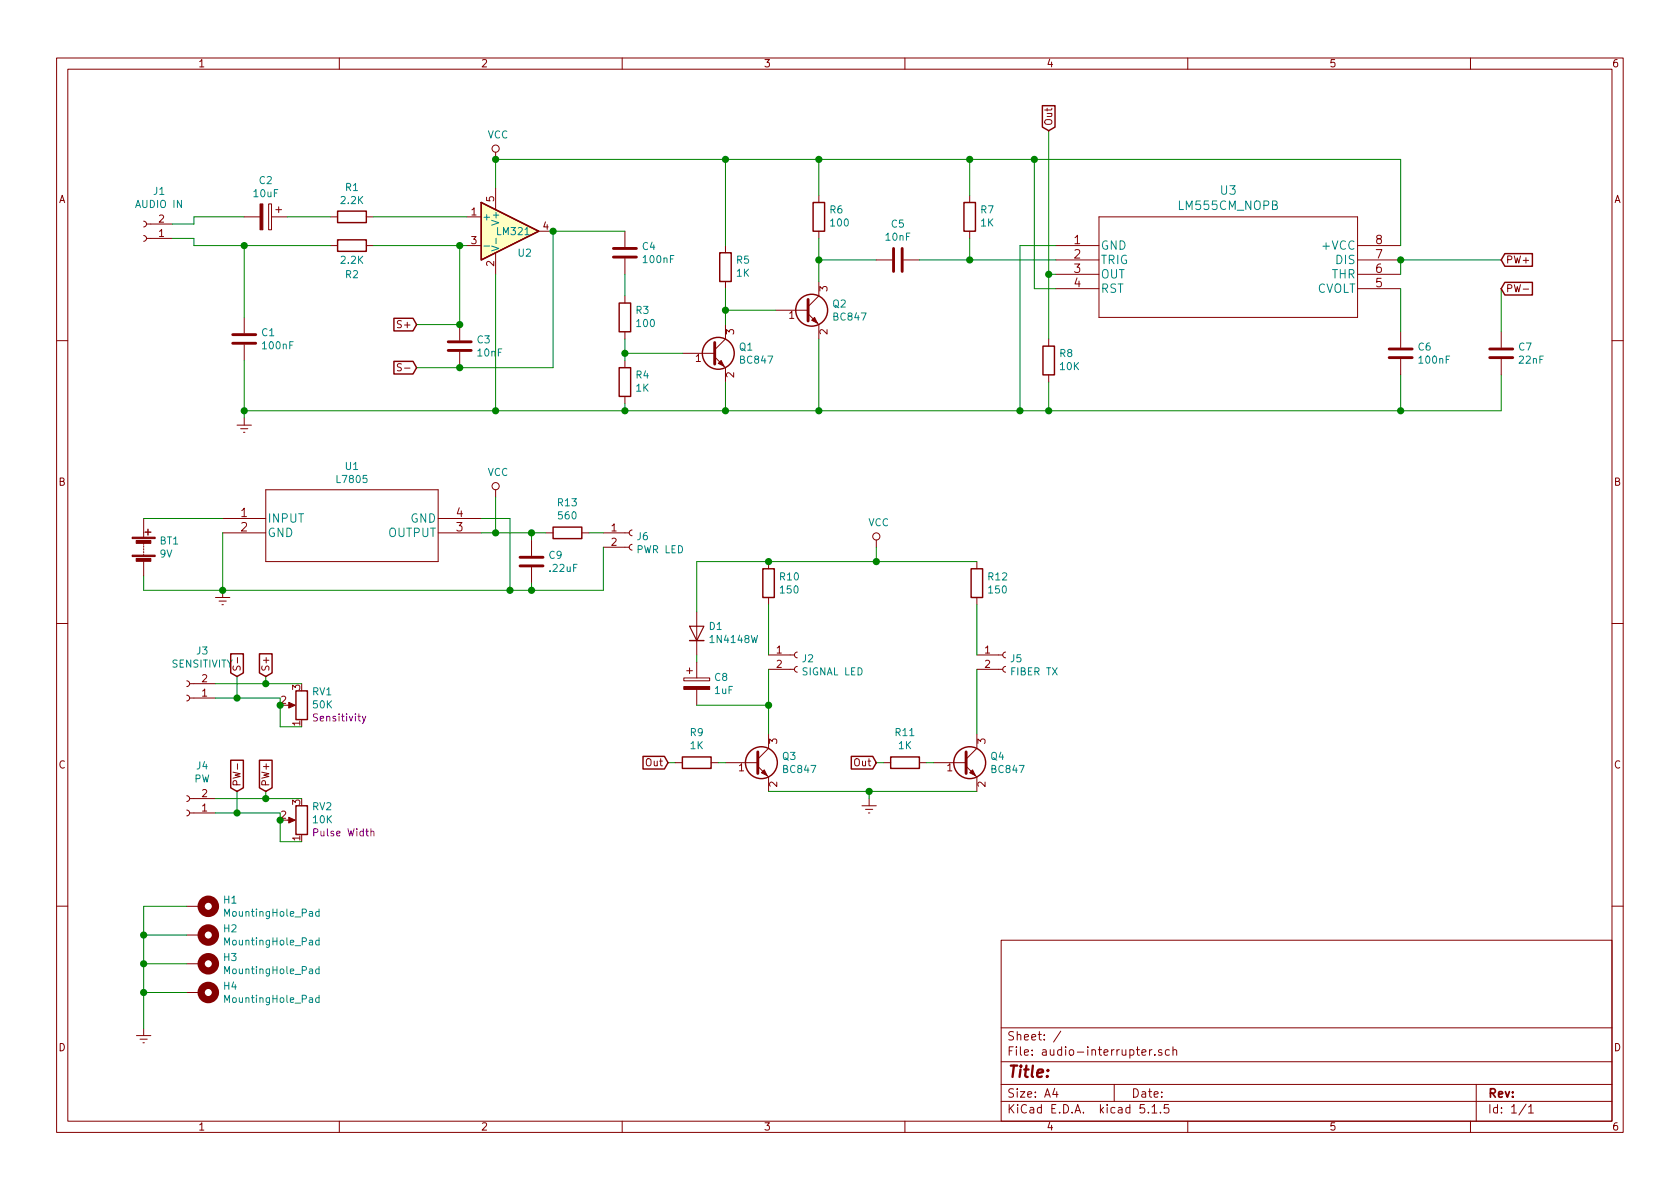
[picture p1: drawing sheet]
EESchema Schematic File Version 4
EELAYER 30 0
EELAYER END
$Descr A4 11693 8268
encoding utf-8
Sheet 1 1
Title ""
Date ""
Rev ""
Comp ""
Comment1 ""
Comment2 ""
Comment3 ""
Comment4 ""
$EndDescr
$Comp
L Device:C C1
U 1 1
P 1700 2350
F 0 "C1" H 1815 2396 50  0000 L CNN
F 1 "100nF" H 1815 2305 50  0000 L CNN
F 2 "Capacitor_SMD:C_0805_2012Metric_Pad1.15x1.40mm_HandSolder" H 1738 2200 50  0001 C CNN
F 3 "~" H 1700 2350 50  0001 C CNN
	1    1700 2350
	1    0    0    -1  
$EndComp
$Comp
L power:Earth #PWR0101
U 1 1
P 1700 2900
F 0 "#PWR0101" H 1700 2650 50  0001 C CNN
F 1 "Earth" H 1700 2750 50  0001 C CNN
F 2 "" H 1700 2900 50  0001 C CNN
F 3 "~" H 1700 2900 50  0001 C CNN
	1    1700 2900
	1    0    0    -1  
$EndComp
$Comp
L Device:R R2
U 1 1
P 2450 1700
F 0 "R2" V 2650 1700 50  0000 C CNN
F 1 "2.2K" V 2550 1700 50  0000 C CNN
F 2 "Resistor_SMD:R_0805_2012Metric_Pad1.15x1.40mm_HandSolder" V 2380 1700 50  0001 C CNN
F 3 "~" H 2450 1700 50  0001 C CNN
	1    2450 1700
	0    1    1    0   
$EndComp
$Comp
L Device:R R1
U 1 1
P 2450 1500
F 0 "R1" V 2243 1500 50  0000 C CNN
F 1 "2.2K" V 2334 1500 50  0000 C CNN
F 2 "Resistor_SMD:R_0805_2012Metric_Pad1.15x1.40mm_HandSolder" V 2380 1500 50  0001 C CNN
F 3 "~" H 2450 1500 50  0001 C CNN
	1    2450 1500
	0    1    1    0   
$EndComp
$Comp
L power:Earth #PWR0102
U 1 1
P 1550 4100
F 0 "#PWR0102" H 1550 3850 50  0001 C CNN
F 1 "Earth" H 1550 3950 50  0001 C CNN
F 2 "" H 1550 4100 50  0001 C CNN
F 3 "~" H 1550 4100 50  0001 C CNN
	1    1550 4100
	1    0    0    -1  
$EndComp
$Comp
L Device:Battery BT1
U 1 1
P 1000 3800
F 0 "BT1" H 1108 3846 50  0000 L CNN
F 1 "9V" H 1108 3755 50  0000 L CNN
F 2 "Connector_Wire:SolderWirePad_1x02_P3.81mm_Drill1mm" V 1000 3860 50  0001 C CNN
F 3 "~" V 1000 3860 50  0001 C CNN
	1    1000 3800
	1    0    0    -1  
$EndComp
$Comp
L power:VCC #PWR0103
U 1 1
P 3450 3450
F 0 "#PWR0103" H 3450 3300 50  0001 C CNN
F 1 "VCC" H 3467 3623 50  0000 C CNN
F 2 "" H 3450 3450 50  0001 C CNN
F 3 "" H 3450 3450 50  0001 C CNN
	1    3450 3450
	1    0    0    -1  
$EndComp
Wire Wire Line
	1000 3600 1550 3600
$Comp
L Amplifier_Operational:LM321 U2
U 1 1
P 3550 1600
F 0 "U2" H 3600 1450 50  0000 L CNN
F 1 "LM321" H 3450 1600 50  0000 L CNN
F 2 "Package_TO_SOT_SMD:SOT-23-5" H 3550 1600 50  0001 C CNN
F 3 "http://www.ti.com/lit/ds/symlink/lm321.pdf" H 3550 1600 50  0001 C CNN
	1    3550 1600
	1    0    0    -1  
$EndComp
$Comp
L Transistor_BJT:BC847 Q1
U 1 1
P 4950 2450
F 0 "Q1" H 5141 2496 50  0000 L CNN
F 1 "BC847" H 5141 2405 50  0000 L CNN
F 2 "Package_TO_SOT_SMD:SOT-23" H 5150 2375 50  0001 L CIN
F 3 "http://www.infineon.com/dgdl/Infineon-BC847SERIES_BC848SERIES_BC849SERIES_BC850SERIES-DS-v01_01-en.pdf?fileId=db3a304314dca389011541d4630a1657" H 4950 2450 50  0001 L CNN
	1    4950 2450
	1    0    0    -1  
$EndComp
$Comp
L Transistor_BJT:BC847 Q2
U 1 1
P 5600 2150
F 0 "Q2" H 5791 2196 50  0000 L CNN
F 1 "BC847" H 5791 2105 50  0000 L CNN
F 2 "Package_TO_SOT_SMD:SOT-23" H 5800 2075 50  0001 L CIN
F 3 "http://www.infineon.com/dgdl/Infineon-BC847SERIES_BC848SERIES_BC849SERIES_BC850SERIES-DS-v01_01-en.pdf?fileId=db3a304314dca389011541d4630a1657" H 5600 2150 50  0001 L CNN
	1    5600 2150
	1    0    0    -1  
$EndComp
$Comp
L Device:CP C2
U 1 1
P 1850 1500
F 0 "C2" V 1595 1500 50  0000 C CNN
F 1 "10uF" V 1686 1500 50  0000 C CNN
F 2 "Capacitor_SMD:C_1206_3216Metric_Pad1.42x1.75mm_HandSolder" H 1888 1350 50  0001 C CNN
F 3 "~" H 1850 1500 50  0001 C CNN
	1    1850 1500
	0    1    1    0   
$EndComp
Wire Wire Line
	2600 1500 3250 1500
Wire Wire Line
	2000 1500 2300 1500
Wire Wire Line
	1350 1500 1700 1500
Wire Wire Line
	1700 2500 1700 2850
Text GLabel 1850 4700 1    50   Input ~ 0
S+
Text GLabel 1650 4700 1    50   Input ~ 0
S-
Text GLabel 2900 2250 0    50   Input ~ 0
S+
Text GLabel 2900 2550 0    50   Input ~ 0
S-
Wire Wire Line
	2900 2250 3200 2250
Wire Wire Line
	2900 2550 3200 2550
Wire Wire Line
	3200 2250 3200 1700
Connection ~ 3200 1700
Wire Wire Line
	3200 1700 3250 1700
Wire Wire Line
	3450 1900 3450 2850
Wire Wire Line
	3450 2850 1700 2850
Connection ~ 1700 2850
Wire Wire Line
	1700 2850 1700 2900
$Comp
L Device:C C3
U 1 1
P 3200 2400
F 0 "C3" H 3315 2446 50  0000 L CNN
F 1 "10nF" H 3315 2355 50  0000 L CNN
F 2 "Capacitor_SMD:C_1206_3216Metric_Pad1.42x1.75mm_HandSolder" H 3238 2250 50  0001 C CNN
F 3 "~" H 3200 2400 50  0001 C CNN
	1    3200 2400
	1    0    0    -1  
$EndComp
Connection ~ 3200 2250
$Comp
L power:VCC #PWR0104
U 1 1
P 3450 1100
F 0 "#PWR0104" H 3450 950 50  0001 C CNN
F 1 "VCC" H 3467 1273 50  0000 C CNN
F 2 "" H 3450 1100 50  0001 C CNN
F 3 "" H 3450 1100 50  0001 C CNN
	1    3450 1100
	1    0    0    -1  
$EndComp
Wire Wire Line
	3450 1300 3450 1100
Wire Wire Line
	2600 1700 3200 1700
Wire Wire Line
	1350 1700 1700 1700
Wire Wire Line
	1700 2200 1700 1700
Connection ~ 1700 1700
Wire Wire Line
	1700 1700 2300 1700
$Comp
L Device:R_POT RV1
U 1 1
P 2100 4900
F 0 "RV1" H 2030 4809 50  0000 R CNN
F 1 "50K" H 2030 4900 50  0000 R CNN
F 2 "" H 2100 4900 50  0001 C CNN
F 3 "~" H 2100 4900 50  0001 C CNN
F 4 "Sensitivity" H 2030 4991 50  0000 R CNN "Description"
	1    2100 4900
	-1   0    0    1   
$EndComp
Wire Wire Line
	2100 5050 1950 5050
Wire Wire Line
	1950 5050 1950 4900
$Comp
L Connector:Conn_01x02_Female J3
U 1 1
P 1300 4850
F 0 "J3" H 1192 4525 50  0000 C CNN
F 1 "SENSITIVITY" H 1192 4616 50  0000 C CNN
F 2 "Connector_Wire:SolderWirePad_1x02_P3.81mm_Drill1mm" H 1300 4850 50  0001 C CNN
F 3 "~" H 1300 4850 50  0001 C CNN
	1    1300 4850
	-1   0    0    1   
$EndComp
Wire Wire Line
	1500 4750 1850 4750
Wire Wire Line
	1500 4850 1650 4850
Wire Wire Line
	1950 4850 1950 4900
Connection ~ 1950 4900
Wire Wire Line
	1650 4700 1650 4850
Connection ~ 1650 4850
Wire Wire Line
	1650 4850 1950 4850
Wire Wire Line
	1850 4700 1850 4750
Connection ~ 1850 4750
Wire Wire Line
	1850 4750 2100 4750
$Comp
L audio-interrupter-rescue:LM7805MPX_NOPB-lm7805smd U1
U 1 1
P 1550 3600
F 0 "U1" H 2450 3965 50  0000 C CNN
F 1 "L7805" H 2450 3874 50  0000 C CNN
F 2 "lm7805smd:LM7805MPX&slash_NOPB" H 1575 3450 50  0001 L CIN
F 3 "http://www.st.com/content/ccc/resource/technical/document/datasheet/41/4f/b3/b0/12/d4/47/88/CD00000444.pdf/files/CD00000444.pdf/jcr:content/translations/en.CD00000444.pdf" H 1550 3550 50  0001 C CNN
	1    1550 3600
	1    0    0    -1  
$EndComp
Wire Wire Line
	1550 3700 1550 4100
Wire Wire Line
	1550 4100 1000 4100
Wire Wire Line
	1000 4100 1000 4000
Connection ~ 1550 4100
Wire Wire Line
	1550 4100 3550 4100
Wire Wire Line
	3550 4100 3550 3600
Wire Wire Line
	3550 3600 3350 3600
Wire Wire Line
	3350 3700 3450 3700
Wire Wire Line
	3450 3700 3450 3450
$Comp
L audio-interrupter-rescue:LM555CM_NOPB-lm555cm U3
U 1 1
P 7350 1700
F 0 "U3" H 8550 2087 60  0000 C CNN
F 1 "LM555CM_NOPB" H 8550 1981 60  0000 C CNN
F 2 "lm555cm:LM555CM&slash_NOPB" H 8550 1940 60  0001 C CNN
F 3 "" H 7350 1700 60  0000 C CNN
	1    7350 1700
	1    0    0    -1  
$EndComp
Wire Wire Line
	3200 2550 3850 2550
Wire Wire Line
	3850 2550 3850 1600
Connection ~ 3200 2550
$Comp
L Device:R R3
U 1 1
P 4350 2200
F 0 "R3" H 4280 2154 50  0000 R CNN
F 1 "100" H 4280 2245 50  0000 R CNN
F 2 "Capacitor_SMD:C_0805_2012Metric_Pad1.15x1.40mm_HandSolder" V 4280 2200 50  0001 C CNN
F 3 "~" H 4350 2200 50  0001 C CNN
	1    4350 2200
	-1   0    0    1   
$EndComp
$Comp
L Device:R R4
U 1 1
P 4350 2650
F 0 "R4" H 4280 2604 50  0000 R CNN
F 1 "1K" H 4280 2695 50  0000 R CNN
F 2 "Resistor_SMD:R_0805_2012Metric_Pad1.15x1.40mm_HandSolder" V 4280 2650 50  0001 C CNN
F 3 "~" H 4350 2650 50  0001 C CNN
	1    4350 2650
	-1   0    0    1   
$EndComp
$Comp
L Device:C C4
U 1 1
P 4350 1750
F 0 "C4" H 4465 1796 50  0000 L CNN
F 1 "100nF" H 4465 1705 50  0000 L CNN
F 2 "Capacitor_SMD:C_0805_2012Metric_Pad1.15x1.40mm_HandSolder" H 4388 1600 50  0001 C CNN
F 3 "~" H 4350 1750 50  0001 C CNN
	1    4350 1750
	1    0    0    -1  
$EndComp
Wire Wire Line
	3850 1600 4350 1600
Connection ~ 3850 1600
Wire Wire Line
	4350 1900 4350 2050
Wire Wire Line
	4350 2350 4350 2450
Wire Wire Line
	3450 2850 4350 2850
Wire Wire Line
	4350 2850 4350 2800
Connection ~ 3450 2850
Wire Wire Line
	4750 2450 4350 2450
Connection ~ 4350 2450
Wire Wire Line
	4350 2450 4350 2500
Wire Wire Line
	4350 2850 5050 2850
Wire Wire Line
	5050 2850 5050 2650
Connection ~ 4350 2850
$Comp
L Device:R R5
U 1 1
P 5050 1850
F 0 "R5" H 4980 1804 50  0000 R CNN
F 1 "1K" H 4980 1895 50  0000 R CNN
F 2 "Resistor_SMD:R_0805_2012Metric_Pad1.15x1.40mm_HandSolder" V 4980 1850 50  0001 C CNN
F 3 "~" H 5050 1850 50  0001 C CNN
	1    5050 1850
	-1   0    0    1   
$EndComp
$Comp
L Device:R R6
U 1 1
P 5700 1500
F 0 "R6" H 5630 1454 50  0000 R CNN
F 1 "100" H 5630 1545 50  0000 R CNN
F 2 "Resistor_SMD:R_0805_2012Metric_Pad1.15x1.40mm_HandSolder" V 5630 1500 50  0001 C CNN
F 3 "~" H 5700 1500 50  0001 C CNN
	1    5700 1500
	-1   0    0    1   
$EndComp
$Comp
L Device:C C5
U 1 1
P 6250 1800
F 0 "C5" V 5998 1800 50  0000 C CNN
F 1 "10nF" V 6089 1800 50  0000 C CNN
F 2 "Capacitor_SMD:C_1206_3216Metric_Pad1.42x1.75mm_HandSolder" H 6288 1650 50  0001 C CNN
F 3 "~" H 6250 1800 50  0001 C CNN
	1    6250 1800
	0    1    1    0   
$EndComp
$Comp
L Device:R R7
U 1 1
P 6750 1500
F 0 "R7" H 6680 1454 50  0000 R CNN
F 1 "1K" H 6680 1545 50  0000 R CNN
F 2 "Resistor_SMD:R_0805_2012Metric_Pad1.15x1.40mm_HandSolder" V 6680 1500 50  0001 C CNN
F 3 "~" H 6750 1500 50  0001 C CNN
	1    6750 1500
	-1   0    0    1   
$EndComp
Wire Wire Line
	5050 2850 5700 2850
Wire Wire Line
	5700 2850 5700 2350
Connection ~ 5050 2850
Wire Wire Line
	5700 1950 5700 1800
Wire Wire Line
	5050 2250 5050 2150
Wire Wire Line
	5400 2150 5050 2150
Connection ~ 5050 2150
Wire Wire Line
	5050 2150 5050 2000
Wire Wire Line
	6100 1800 5700 1800
Connection ~ 5700 1800
Wire Wire Line
	5700 1800 5700 1650
Wire Wire Line
	3450 1100 5050 1100
Wire Wire Line
	6750 1100 6750 1350
Connection ~ 3450 1100
Wire Wire Line
	5700 1350 5700 1100
Connection ~ 5700 1100
Wire Wire Line
	5700 1100 6750 1100
Wire Wire Line
	5050 1700 5050 1100
Connection ~ 5050 1100
Wire Wire Line
	5050 1100 5700 1100
Wire Wire Line
	6400 1800 6750 1800
Wire Wire Line
	6750 1800 6750 1650
Wire Wire Line
	7350 1800 6750 1800
Connection ~ 6750 1800
Wire Wire Line
	6750 1100 7200 1100
Wire Wire Line
	9750 1100 9750 1700
Connection ~ 6750 1100
Wire Wire Line
	7350 2000 7200 2000
Wire Wire Line
	7200 2000 7200 1100
Connection ~ 7200 1100
Wire Wire Line
	7200 1100 9750 1100
Wire Wire Line
	7350 1700 7100 1700
Wire Wire Line
	7100 1700 7100 2850
Wire Wire Line
	7100 2850 5700 2850
Connection ~ 5700 2850
Wire Wire Line
	9750 1800 9750 1900
$Comp
L Device:C C6
U 1 1
P 9750 2450
F 0 "C6" H 9865 2496 50  0000 L CNN
F 1 "100nF" H 9865 2405 50  0000 L CNN
F 2 "Capacitor_SMD:C_0805_2012Metric_Pad1.15x1.40mm_HandSolder" H 9788 2300 50  0001 C CNN
F 3 "~" H 9750 2450 50  0001 C CNN
	1    9750 2450
	1    0    0    -1  
$EndComp
Wire Wire Line
	9750 2000 9750 2300
Wire Wire Line
	7100 2850 7300 2850
Wire Wire Line
	9750 2850 9750 2600
Connection ~ 7100 2850
$Comp
L Device:R R8
U 1 1
P 7300 2500
F 0 "R8" H 7230 2454 50  0000 R CNN
F 1 "10K" H 7230 2545 50  0000 R CNN
F 2 "Resistor_SMD:R_0805_2012Metric_Pad1.15x1.40mm_HandSolder" V 7230 2500 50  0001 C CNN
F 3 "~" H 7300 2500 50  0001 C CNN
	1    7300 2500
	-1   0    0    1   
$EndComp
Wire Wire Line
	7300 2350 7300 1900
Wire Wire Line
	7300 1900 7350 1900
Wire Wire Line
	7300 2650 7300 2850
Connection ~ 7300 2850
Wire Wire Line
	7300 2850 9750 2850
Text GLabel 7300 900  1    50   Input ~ 0
Out
Wire Wire Line
	7300 1900 7300 900 
Connection ~ 7300 1900
$Comp
L Device:C C7
U 1 1
P 10450 2450
F 0 "C7" H 10565 2496 50  0000 L CNN
F 1 "22nF" H 10565 2405 50  0000 L CNN
F 2 "Capacitor_SMD:C_0805_2012Metric_Pad1.15x1.40mm_HandSolder" H 10488 2300 50  0001 C CNN
F 3 "~" H 10450 2450 50  0001 C CNN
	1    10450 2450
	1    0    0    -1  
$EndComp
Text GLabel 1850 5500 1    50   Input ~ 0
PW+
Text GLabel 1650 5500 1    50   Input ~ 0
PW-
$Comp
L Device:R_POT RV2
U 1 1
P 2100 5700
F 0 "RV2" H 2030 5609 50  0000 R CNN
F 1 "10K" H 2030 5700 50  0000 R CNN
F 2 "" H 2100 5700 50  0001 C CNN
F 3 "~" H 2100 5700 50  0001 C CNN
F 4 "Pulse Width" H 2030 5791 50  0000 R CNN "Description"
	1    2100 5700
	-1   0    0    1   
$EndComp
Wire Wire Line
	2100 5850 1950 5850
Wire Wire Line
	1950 5850 1950 5700
$Comp
L Connector:Conn_01x02_Female J4
U 1 1
P 1300 5650
F 0 "J4" H 1192 5325 50  0000 C CNN
F 1 "PW" H 1192 5416 50  0000 C CNN
F 2 "Connector_Wire:SolderWirePad_1x02_P3.81mm_Drill1mm" H 1300 5650 50  0001 C CNN
F 3 "~" H 1300 5650 50  0001 C CNN
	1    1300 5650
	-1   0    0    1   
$EndComp
Wire Wire Line
	1500 5550 1850 5550
Wire Wire Line
	1500 5650 1650 5650
Wire Wire Line
	1950 5650 1950 5700
Connection ~ 1950 5700
Wire Wire Line
	1650 5500 1650 5650
Connection ~ 1650 5650
Wire Wire Line
	1650 5650 1950 5650
Wire Wire Line
	1850 5500 1850 5550
Connection ~ 1850 5550
Wire Wire Line
	1850 5550 2100 5550
Wire Wire Line
	9750 2850 10450 2850
Wire Wire Line
	10450 2850 10450 2600
Connection ~ 9750 2850
Text GLabel 10450 1800 2    50   Input ~ 0
PW+
Text GLabel 10450 2000 2    50   Input ~ 0
PW-
Wire Wire Line
	10450 2300 10450 2000
Wire Wire Line
	9750 1800 10450 1800
Connection ~ 9750 1800
$Comp
L Connector:Conn_01x02_Female J1
U 1 1
P 1000 1650
F 0 "J1" H 892 1325 50  0000 C CNN
F 1 "AUDIO IN" H 892 1416 50  0000 C CNN
F 2 "Connector_Wire:SolderWirePad_1x02_P3.81mm_Drill1mm" H 1000 1650 50  0001 C CNN
F 3 "~" H 1000 1650 50  0001 C CNN
	1    1000 1650
	-1   0    0    1   
$EndComp
Wire Wire Line
	1350 1500 1350 1550
Wire Wire Line
	1350 1550 1200 1550
Wire Wire Line
	1350 1700 1350 1650
Wire Wire Line
	1350 1650 1200 1650
$Comp
L power:Earth #PWR01
U 1 1
P 1000 7150
F 0 "#PWR01" H 1000 6900 50  0001 C CNN
F 1 "Earth" H 1000 7000 50  0001 C CNN
F 2 "" H 1000 7150 50  0001 C CNN
F 3 "~" H 1000 7150 50  0001 C CNN
	1    1000 7150
	1    0    0    -1  
$EndComp
$Comp
L Mechanical:MountingHole_Pad H2
U 1 1
P 1400 6500
F 0 "H2" V 1354 6650 50  0000 L CNN
F 1 "MountingHole_Pad" V 1445 6650 50  0000 L CNN
F 2 "MountingHole:MountingHole_2.5mm_Pad" H 1400 6500 50  0001 C CNN
F 3 "~" H 1400 6500 50  0001 C CNN
	1    1400 6500
	0    1    1    0   
$EndComp
$Comp
L Mechanical:MountingHole_Pad H3
U 1 1
P 1400 6700
F 0 "H3" V 1354 6850 50  0000 L CNN
F 1 "MountingHole_Pad" V 1445 6850 50  0000 L CNN
F 2 "MountingHole:MountingHole_2.5mm_Pad" H 1400 6700 50  0001 C CNN
F 3 "~" H 1400 6700 50  0001 C CNN
	1    1400 6700
	0    1    1    0   
$EndComp
$Comp
L Mechanical:MountingHole_Pad H4
U 1 1
P 1400 6900
F 0 "H4" V 1354 7050 50  0000 L CNN
F 1 "MountingHole_Pad" V 1445 7050 50  0000 L CNN
F 2 "MountingHole:MountingHole_2.5mm_Pad" H 1400 6900 50  0001 C CNN
F 3 "~" H 1400 6900 50  0001 C CNN
	1    1400 6900
	0    1    1    0   
$EndComp
$Comp
L Mechanical:MountingHole_Pad H1
U 1 1
P 1400 6300
F 0 "H1" V 1354 6450 50  0000 L CNN
F 1 "MountingHole_Pad" V 1445 6450 50  0000 L CNN
F 2 "MountingHole:MountingHole_2.5mm_Pad" H 1400 6300 50  0001 C CNN
F 3 "~" H 1400 6300 50  0001 C CNN
	1    1400 6300
	0    1    1    0   
$EndComp
Wire Wire Line
	1000 7150 1000 6900
Wire Wire Line
	1000 6300 1300 6300
Wire Wire Line
	1300 6900 1000 6900
Connection ~ 1000 6900
Wire Wire Line
	1000 6900 1000 6700
Wire Wire Line
	1300 6700 1000 6700
Connection ~ 1000 6700
Wire Wire Line
	1000 6700 1000 6500
Wire Wire Line
	1300 6500 1000 6500
Connection ~ 1000 6500
Wire Wire Line
	1000 6500 1000 6300
Text GLabel 4650 5300 0    50   Input ~ 0
Out
$Comp
L Transistor_BJT:BC847 Q3
U 1 1
P 5250 5300
F 0 "Q3" H 5441 5346 50  0000 L CNN
F 1 "BC847" H 5441 5255 50  0000 L CNN
F 2 "Package_TO_SOT_SMD:SOT-23" H 5450 5225 50  0001 L CIN
F 3 "http://www.infineon.com/dgdl/Infineon-BC847SERIES_BC848SERIES_BC849SERIES_BC850SERIES-DS-v01_01-en.pdf?fileId=db3a304314dca389011541d4630a1657" H 5250 5300 50  0001 L CNN
	1    5250 5300
	1    0    0    -1  
$EndComp
$Comp
L power:VCC #PWR03
U 1 1
P 6100 3800
F 0 "#PWR03" H 6100 3650 50  0001 C CNN
F 1 "VCC" H 6117 3973 50  0000 C CNN
F 2 "" H 6100 3800 50  0001 C CNN
F 3 "" H 6100 3800 50  0001 C CNN
	1    6100 3800
	1    0    0    -1  
$EndComp
$Comp
L power:Earth #PWR02
U 1 1
P 6050 5550
F 0 "#PWR02" H 6050 5300 50  0001 C CNN
F 1 "Earth" H 6050 5400 50  0001 C CNN
F 2 "" H 6050 5550 50  0001 C CNN
F 3 "~" H 6050 5550 50  0001 C CNN
	1    6050 5550
	1    0    0    -1  
$EndComp
$Comp
L Transistor_BJT:BC847 Q4
U 1 1
P 6700 5300
F 0 "Q4" H 6891 5346 50  0000 L CNN
F 1 "BC847" H 6891 5255 50  0000 L CNN
F 2 "Package_TO_SOT_SMD:SOT-23" H 6900 5225 50  0001 L CIN
F 3 "http://www.infineon.com/dgdl/Infineon-BC847SERIES_BC848SERIES_BC849SERIES_BC850SERIES-DS-v01_01-en.pdf?fileId=db3a304314dca389011541d4630a1657" H 6700 5300 50  0001 L CNN
	1    6700 5300
	1    0    0    -1  
$EndComp
$Comp
L Device:R R9
U 1 1
P 4850 5300
F 0 "R9" V 5057 5300 50  0000 C CNN
F 1 "1K" V 4966 5300 50  0000 C CNN
F 2 "Resistor_SMD:R_0805_2012Metric_Pad1.15x1.40mm_HandSolder" V 4780 5300 50  0001 C CNN
F 3 "~" H 4850 5300 50  0001 C CNN
	1    4850 5300
	0    -1   -1   0   
$EndComp
$Comp
L Device:R R11
U 1 1
P 6300 5300
F 0 "R11" V 6507 5300 50  0000 C CNN
F 1 "1K" V 6416 5300 50  0000 C CNN
F 2 "Resistor_SMD:R_0805_2012Metric_Pad1.15x1.40mm_HandSolder" V 6230 5300 50  0001 C CNN
F 3 "~" H 6300 5300 50  0001 C CNN
	1    6300 5300
	0    -1   -1   0   
$EndComp
Text GLabel 6100 5300 0    50   Input ~ 0
Out
Wire Wire Line
	6450 5300 6500 5300
Wire Wire Line
	6100 5300 6150 5300
Wire Wire Line
	5000 5300 5050 5300
Wire Wire Line
	4650 5300 4700 5300
Wire Wire Line
	5350 5500 6050 5500
Wire Wire Line
	6050 5500 6050 5550
Wire Wire Line
	6050 5500 6800 5500
Connection ~ 6050 5500
$Comp
L Connector:Conn_01x02_Female J5
U 1 1
P 7000 4550
F 0 "J5" H 7028 4526 50  0000 L CNN
F 1 "FIBER TX" H 7028 4435 50  0000 L CNN
F 2 "Connector_Wire:SolderWirePad_1x02_P3.81mm_Drill1mm" H 7000 4550 50  0001 C CNN
F 3 "~" H 7000 4550 50  0001 C CNN
	1    7000 4550
	1    0    0    -1  
$EndComp
$Comp
L Connector:Conn_01x02_Female J2
U 1 1
P 5550 4550
F 0 "J2" H 5578 4526 50  0000 L CNN
F 1 "SIGNAL LED" H 5578 4435 50  0000 L CNN
F 2 "Connector_Wire:SolderWirePad_1x02_P3.81mm_Drill1mm" H 5550 4550 50  0001 C CNN
F 3 "~" H 5550 4550 50  0001 C CNN
	1    5550 4550
	1    0    0    -1  
$EndComp
$Comp
L Device:R R10
U 1 1
P 5350 4050
F 0 "R10" H 5420 4096 50  0000 L CNN
F 1 "150" H 5420 4005 50  0000 L CNN
F 2 "Resistor_SMD:R_0805_2012Metric_Pad1.15x1.40mm_HandSolder" V 5280 4050 50  0001 C CNN
F 3 "~" H 5350 4050 50  0001 C CNN
	1    5350 4050
	1    0    0    -1  
$EndComp
$Comp
L Device:R R12
U 1 1
P 6800 4050
F 0 "R12" H 6870 4096 50  0000 L CNN
F 1 "150" H 6870 4005 50  0000 L CNN
F 2 "Resistor_SMD:R_0805_2012Metric_Pad1.15x1.40mm_HandSolder" V 6730 4050 50  0001 C CNN
F 3 "~" H 6800 4050 50  0001 C CNN
	1    6800 4050
	1    0    0    -1  
$EndComp
Wire Wire Line
	5350 3900 6100 3900
Wire Wire Line
	6100 3800 6100 3900
Connection ~ 6100 3900
Wire Wire Line
	6100 3900 6800 3900
$Comp
L Diode:1N4148W D1
U 1 1
P 4850 4400
F 0 "D1" V 4896 4320 50  0000 R CNN
F 1 "1N4148W" V 4805 4320 50  0000 R CNN
F 2 "Diode_SMD:D_SOD-123" H 4850 4225 50  0001 C CNN
F 3 "https://www.vishay.com/docs/85748/1n4148w.pdf" H 4850 4400 50  0001 C CNN
	1    4850 4400
	0    -1   -1   0   
$EndComp
$Comp
L Device:CP C8
U 1 1
P 4850 4750
F 0 "C8" H 4968 4796 50  0000 L CNN
F 1 "1uF" H 4968 4705 50  0000 L CNN
F 2 "Capacitor_SMD:C_1206_3216Metric_Pad1.42x1.75mm_HandSolder" H 4888 4600 50  0001 C CNN
F 3 "~" H 4850 4750 50  0001 C CNN
	1    4850 4750
	1    0    0    -1  
$EndComp
Wire Wire Line
	4850 4550 4850 4600
Wire Wire Line
	5350 4650 5350 4900
Wire Wire Line
	4850 4900 5350 4900
Connection ~ 5350 4900
Wire Wire Line
	5350 4900 5350 5100
Wire Wire Line
	6800 4550 6800 4200
Wire Wire Line
	6800 4650 6800 5100
Wire Wire Line
	5350 4200 5350 4550
Wire Wire Line
	4850 4250 4850 3900
Wire Wire Line
	4850 3900 5350 3900
Connection ~ 5350 3900
$Comp
L Connector:Conn_01x02_Female J6
U 1 1
P 4400 3700
F 0 "J6" H 4428 3676 50  0000 L CNN
F 1 "PWR LED" H 4428 3585 50  0000 L CNN
F 2 "Connector_Wire:SolderWirePad_1x02_P3.81mm_Drill1mm" H 4400 3700 50  0001 C CNN
F 3 "~" H 4400 3700 50  0001 C CNN
	1    4400 3700
	1    0    0    -1  
$EndComp
$Comp
L Device:R R13
U 1 1
P 3950 3700
F 0 "R13" V 4157 3700 50  0000 C CNN
F 1 "560" V 4066 3700 50  0000 C CNN
F 2 "Resistor_SMD:R_0805_2012Metric_Pad1.15x1.40mm_HandSolder" V 3880 3700 50  0001 C CNN
F 3 "~" H 3950 3700 50  0001 C CNN
	1    3950 3700
	0    -1   -1   0   
$EndComp
Connection ~ 3550 4100
Connection ~ 3450 3700
$Comp
L Device:C C9
U 1 1
P 3700 3900
F 0 "C9" H 3815 3946 50  0000 L CNN
F 1 ".22uF" H 3815 3855 50  0000 L CNN
F 2 "Capacitor_SMD:C_0805_2012Metric_Pad1.15x1.40mm_HandSolder" H 3738 3750 50  0001 C CNN
F 3 "~" H 3700 3900 50  0001 C CNN
	1    3700 3900
	1    0    0    -1  
$EndComp
Wire Wire Line
	3450 3700 3700 3700
Wire Wire Line
	4100 3700 4200 3700
Wire Wire Line
	4200 4100 4200 3800
Wire Wire Line
	3550 4100 3700 4100
Wire Wire Line
	3700 3750 3700 3700
Connection ~ 3700 3700
Wire Wire Line
	3700 3700 3800 3700
Wire Wire Line
	3700 4050 3700 4100
Connection ~ 3700 4100
Wire Wire Line
	3700 4100 4200 4100
$EndSCHEMATC
